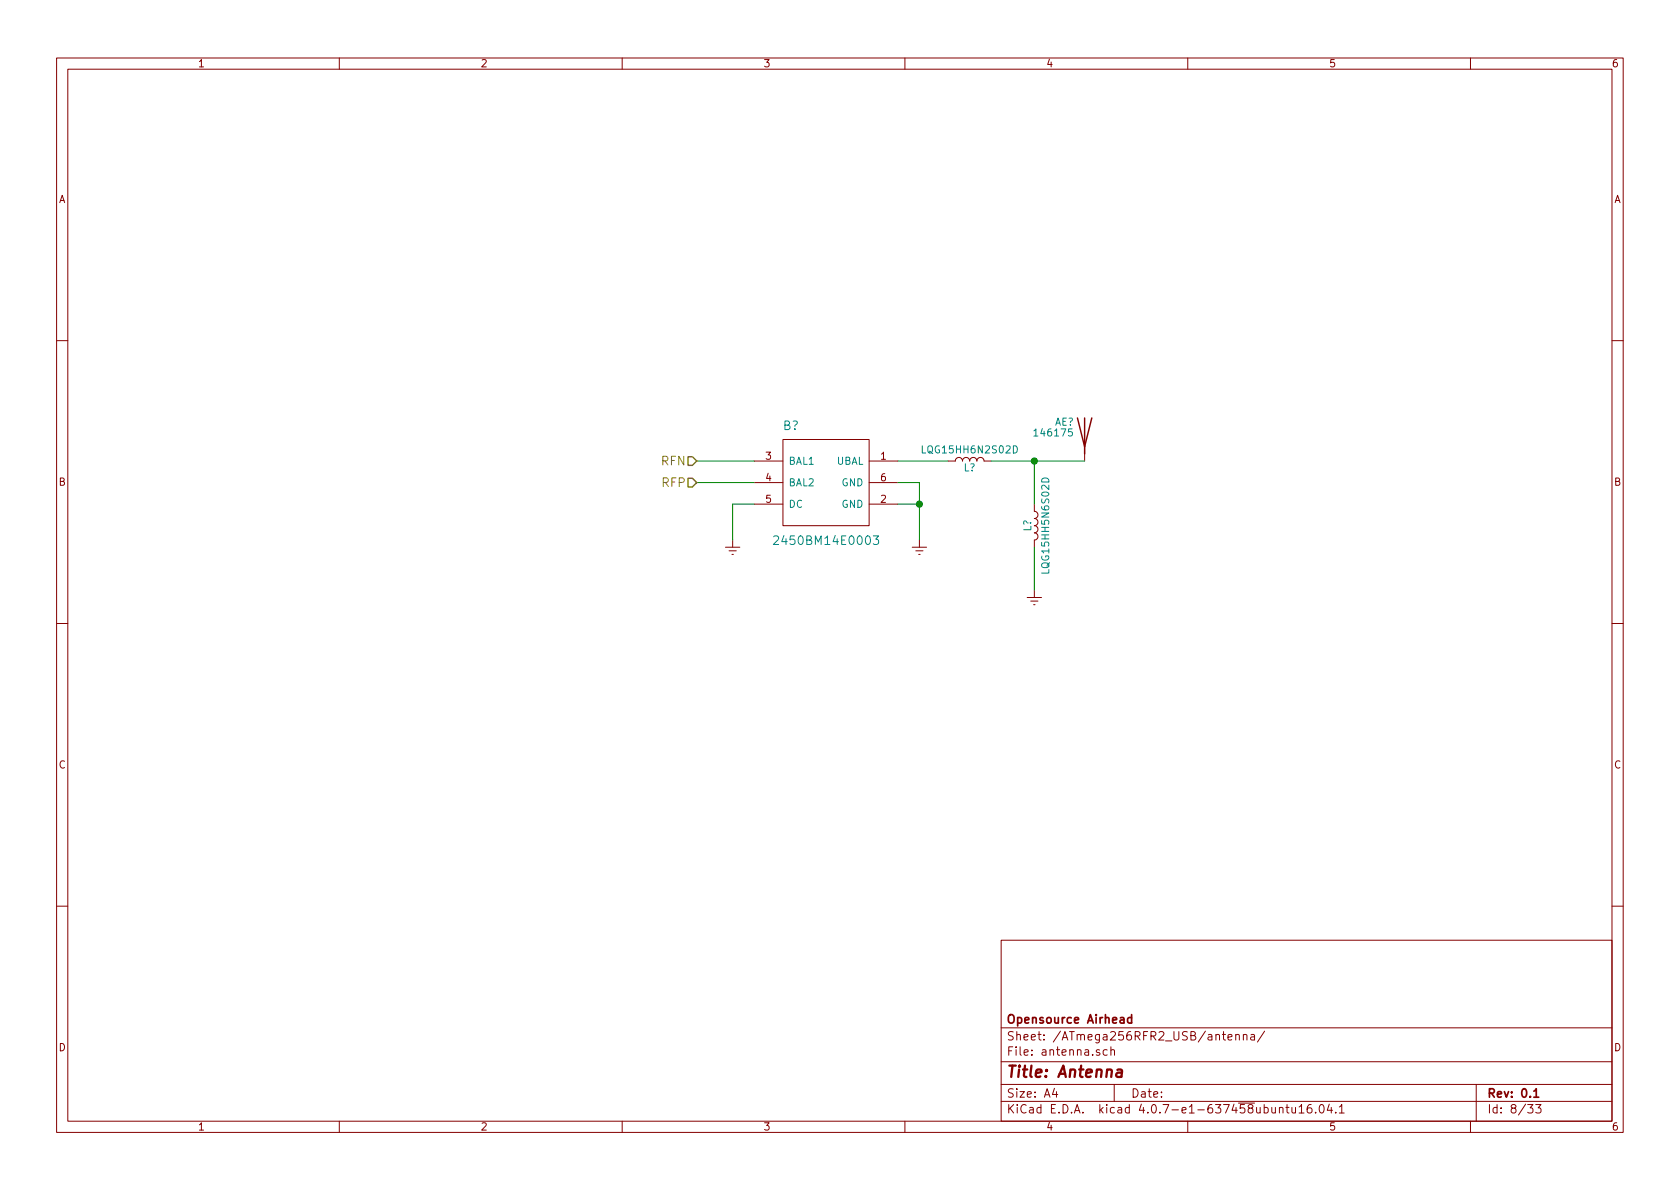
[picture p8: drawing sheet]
EESchema Schematic File Version 2
LIBS:airhead_ecu-rescue
LIBS:power
LIBS:device
LIBS:transistors
LIBS:conn
LIBS:linear
LIBS:regul
LIBS:74xx
LIBS:cmos4000
LIBS:adc-dac
LIBS:memory
LIBS:xilinx
LIBS:microcontrollers
LIBS:dsp
LIBS:microchip
LIBS:analog_switches
LIBS:motorola
LIBS:texas
LIBS:intel
LIBS:audio
LIBS:interface
LIBS:digital-audio
LIBS:philips
LIBS:display
LIBS:cypress
LIBS:siliconi
LIBS:opto
LIBS:atmel
LIBS:contrib
LIBS:valves
LIBS:L9484
LIBS:VB525SP-E
LIBS:LMZ21701
LIBS:Mini50p12
LIBS:SI8610BC-B-IS
LIBS:MAX6575LZUT+T
LIBS:SI8380P-IU
LIBS:Rect10si
LIBS:AEDR-8710-102
LIBS:MPXA4250AC6U
LIBS:MPXA6115AC6U
LIBS:CC2540T
LIBS:icsp
LIBS:MCP2561
LIBS:switches
LIBS:tom_kicad
LIBS:2450bm14e0003
LIBS:ftdi
LIBS:LMZ20502
LIBS:MIC45205
LIBS:usbulc6-2m6
LIBS:ESD7004
LIBS:VNQ5027AKTR-E
LIBS:BSC072N03LD-G
LIBS:SI8620BC-B-IS
LIBS:LMV822IQ2T
LIBS:NTB0101AGWH
LIBS:TLC6C598PWR
LIBS:10si_rect
LIBS:Mini50p16
LIBS:LM2903Q2T
LIBS:airhead_ecu-cache
EELAYER 25 0
EELAYER END
$Descr A4 11693 8268
encoding utf-8
Sheet 8 33
Title "Antenna"
Date ""
Rev "0.1"
Comp "Opensource Airhead"
Comment1 ""
Comment2 ""
Comment3 ""
Comment4 ""
$EndDescr
$Comp
L 2450BM14E0003 B?
U 1 1
P 5750 3350
F 0 "B?" H 5450 3750 60  0000 L CNN
F 1 "2450BM14E0003" H 5750 2950 60  0000 C CNN
F 2 "" H 5750 3350 60  0000 C CNN
F 3 "" H 5750 3350 60  0000 C CNN
	1    5750 3350
	1    0    0    -1  
$EndComp
$Comp
L Earth #PWR?
U 1 1
P 5100 3750
F 0 "#PWR?" H 5100 3500 50  0001 C CNN
F 1 "Earth" H 5100 3600 50  0001 C CNN
F 2 "" H 5100 3750 50  0001 C CNN
F 3 "" H 5100 3750 50  0001 C CNN
	1    5100 3750
	1    0    0    -1  
$EndComp
$Comp
L Earth #PWR?
U 1 1
P 6400 3750
F 0 "#PWR?" H 6400 3500 50  0001 C CNN
F 1 "Earth" H 6400 3600 50  0001 C CNN
F 2 "" H 6400 3750 50  0001 C CNN
F 3 "" H 6400 3750 50  0001 C CNN
	1    6400 3750
	1    0    0    -1  
$EndComp
$Comp
L L L?
U 1 1
P 6750 3200
F 0 "L?" V 6700 3200 50  0000 C CNN
F 1 "LQG15HH6N2S02D" V 6825 3200 50  0000 C CNN
F 2 "" H 6750 3200 50  0001 C CNN
F 3 "" H 6750 3200 50  0001 C CNN
	1    6750 3200
	0    -1   -1   0   
$EndComp
$Comp
L Antenna AE?
U 1 1
P 7550 3000
F 0 "AE?" H 7475 3075 50  0000 R CNN
F 1 "146175" H 7475 3000 50  0000 R CNN
F 2 "" H 7550 3000 50  0001 C CNN
F 3 "" H 7550 3000 50  0001 C CNN
	1    7550 3000
	1    0    0    -1  
$EndComp
$Comp
L L L?
U 1 1
P 7200 3650
F 0 "L?" V 7150 3650 50  0000 C CNN
F 1 "LQG15HH5N6S02D" V 7275 3650 50  0000 C CNN
F 2 "" H 7200 3650 50  0001 C CNN
F 3 "" H 7200 3650 50  0001 C CNN
	1    7200 3650
	1    0    0    -1  
$EndComp
$Comp
L Earth #PWR?
U 1 1
P 7200 4100
F 0 "#PWR?" H 7200 3850 50  0001 C CNN
F 1 "Earth" H 7200 3950 50  0001 C CNN
F 2 "" H 7200 4100 50  0001 C CNN
F 3 "" H 7200 4100 50  0001 C CNN
	1    7200 4100
	1    0    0    -1  
$EndComp
Wire Wire Line
	4850 3350 5250 3350
Wire Wire Line
	4850 3200 5250 3200
Wire Wire Line
	5250 3500 5100 3500
Wire Wire Line
	5100 3500 5100 3750
Wire Wire Line
	6250 3500 6400 3500
Wire Wire Line
	6400 3350 6400 3750
Wire Wire Line
	6250 3350 6400 3350
Connection ~ 6400 3500
Wire Wire Line
	6250 3200 6600 3200
Wire Wire Line
	6900 3200 7550 3200
Wire Wire Line
	7200 4100 7200 3800
Wire Wire Line
	7200 3500 7200 3200
Connection ~ 7200 3200
Text HLabel 4850 3200 0    60   Input ~ 0
RFN
Text HLabel 4850 3350 0    60   Input ~ 0
RFP
$EndSCHEMATC
